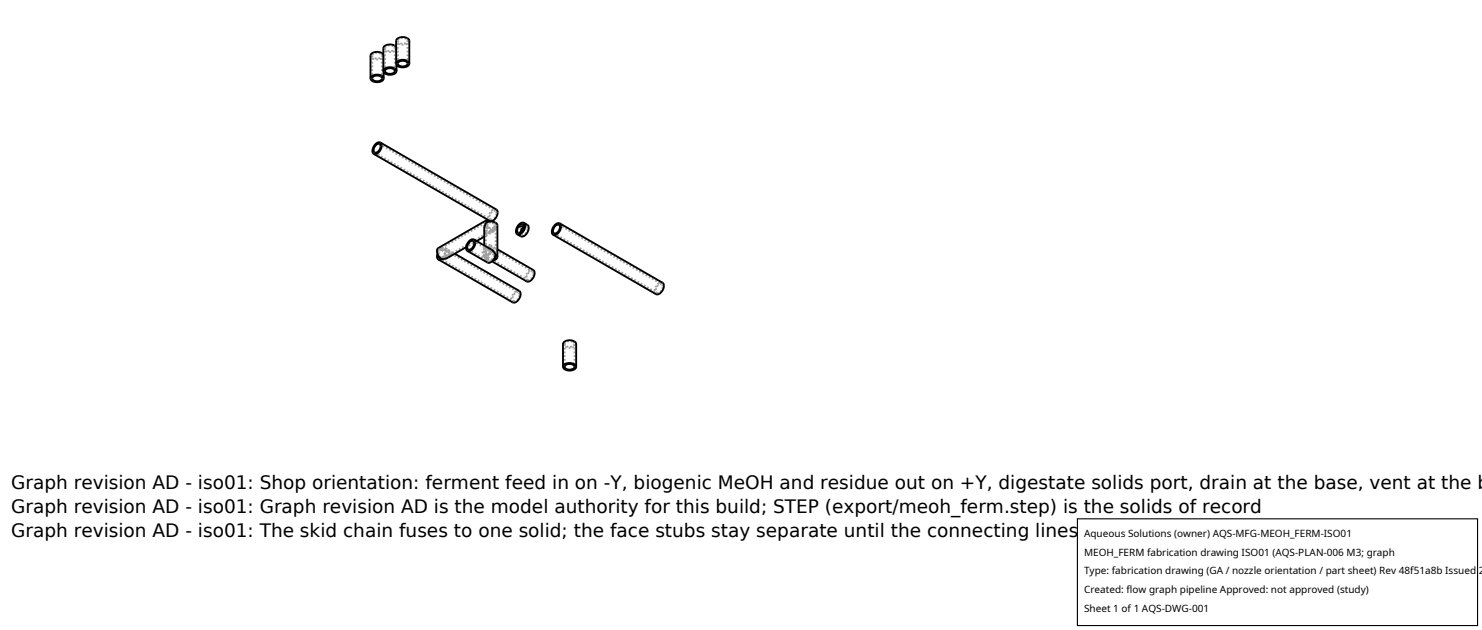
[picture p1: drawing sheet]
<svg xmlns="http://www.w3.org/2000/svg" width="212mm" height="90mm" viewBox="0 0 212 90" stroke-linecap="round" stroke-linejoin="round" font-family="sans-serif">
<g fill="none" stroke="#a0a0a0" stroke-width=".26" stroke-dasharray=".3 .3" stroke-linecap="butt">
<path d="M52.9 7.9l.3 .4 .6 .2 .7-.1 .3-.5M53.2 7.9l.2 .3 .4 .2 .5-.2 .3-.3M53.2 11.2v-3.3M54.3 7.7l-.3-.1h-.4l-.3 .1-.1 .2M54.6 7.9l-.3-.2M54.6 11.2v-3.3M54.7 6.9l.3 .4 .7 .1 .6-.1 .3-.4M54.8 7.9l-.1-.1M54.8 10.3v-2.4M55 6.9l.2 .3 .5 .1 .5-.1 .2-.3M55 10.1v-3.2M56.2 6.6l-.4-.1h-.4l-.3 .2-.1 .2"/>
<path d="M56.4 6.9l-.2-.3M56.4 10.1v-3.2M56.6 5.8l.2 .4 .7 .2 .7-.2 .3-.4M56.6 6.9v-.2M56.6 9.3v-2.4M56.8 5.8l.2 .3 .5 .1 .5-.1 .2-.3M56.8 9.1v-3.3M58 5.6l-.4-.2-.4 .1-.3 .1-.1 .2M58.2 5.8l-.2-.2M58.2 9.1v-3.3M53.5 21.8l16.6 9.5M54.2 20.6l16.6 9.5"/>
<path d="M62.7 35.6l-.1 .3v.3l.5 .6M62.7 36.8l10.6 6.2M62.9 36.9l.2-.1M63.1 35.5l-.5-.1M63.1 35.5l.9 .2M63.1 35.7l-.4-.1M63.1 35.7l.4-.3M63.1 35.7l.3-.1M63.1 35.7l.7 .1M63.1 36.8h.3M63.1 36.8l.4 .3M63.1 35.7l.4 .2"/>
<path d="M63.1 35.7l-.4 .3-.1 .5M63.1 35.5v.2M63.1 36.8v.2M63.1 35.5l-.4 .3-.2 .4M63.4 35.6l.2 .2-.1 .4-.2 .3-.2 .3M63.4 36.8l.2-.2-.1-.3-.2-.4-.2-.2M63.4 35.6l.4 .2M63.5 35.4l.2 .1M63.5 36.5l-.4 .3M63.5 36.5l.2-.6-.2-.5M63.5 37.1v-.1M63.5 37.1l.2-.1"/>
<path d="M63.5 37l.2-.4-.2-.7M63.7 35.5l.5 .5v.3l-.2 .2M63.7 37l.4-.4 .1-.3M63.7 37h-.2M63.8 35.8l.3 .4M63.8 36.6l-.7 .2M63.8 36.6l-.4 .2M64 36.5h-.5M64 36l-.5-.1M64 36l10 5.8M64 35.7l.3 .2 .1 .3M64 35.7l1 .5"/>
<path d="M64.1 36.2l-.3 .4M64.2 36.3l-.2-.3M64.4 36.2l-.1 .3-.3 .3M66.9 35.6l2.9 1.7M67.6 34.4l2.3 1.3M68.1 34.4l-1.5 .9M69.1 36.6l.3 .1 .4-.3 .3-.4 .1-.6M69.1 36.6l1.2 .7M69.2 36.1v-.3l.2-.3M69.2 32.2l.3 .4 .6 .1M69.2 32.3l.1 .7 .3 .2 .3-.1M69.2 36.5v.2"/>
<path d="M69.2 36.1v-1M69.2 32.3v-.1M69.2 36.7v-.2M69.2 32.1v.1M69.2 32.1v.2M69.2 36.7l.4 .3M69.2 36.4h.3l.3-.2 .3-.7M69.2 36.4l6.1 3.6M69.4 36l.2 .4M69.4 32.8l.1 .3 .2 .2 .7-.2M69.4 32.6l.2-.7M69.4 32.2l.1 .2 .4 .1h.7"/>
<path d="M69.4 36.3l.2-.5M69.4 36.7l.2 .3M69.4 36v-3.2M69.4 32.6v-.4M69.4 36.7v-.4M69.4 33.3l-.2-.2v-.4M69.4 37.1l.5 .1h.5M69.4 37.1l-.2-1M69.4 35.5h.3l.4 .1M69.4 31.8l.2 .1M69.4 37.1l.2 .4M69.6 37l.5 .1 .5-.1"/>
<path d="M69.6 37v-.6M69.6 32.4v-.5M69.6 32.4l-.2 .4M69.6 32.4l.5 .5 .5 .1M69.6 31.9l.1 .4 .2 .3 .3 .2h.3M69.6 33l-.2-.4M69.6 31.9l-.2 .3M69.6 31.9l-.4 .2M69.6 37l-.2-.7M69.6 35.8l.5 .1M69.6 37l.2 .3M69.6 37l-.2 .1"/>
<path d="M69.6 31.7v.2M69.8 37.3h.2l.3-.2 .2-.3 .1-.4M69.8 31.6l-7.1 4M69.9 33.1l.2-.4M69.9 35.7h-.3l-.3 .1-.1 .7M69.9 33.1l-5.9 3.4M69.9 35.2l-.4 .1-.3 .3-.1 .5 .1 .3M69.9 35.2l6.1 3.6M70 35l-.4 .1-.5 .5-.2 .6 .2 .4M70 35l1 .6M70.1 35.5l-.2-.3M70.1 31.3h.2l.3-.1 .2-.4 .1-.4"/>
<path d="M70.1 31.6l-.2-.1M70.1 33.3l-.4 .1-.3-.1M70.1 31.4h-.5M70.1 33h-.5M70.1 35.9l.5 .5M70.1 33.3l-.9 .5M70.1 35.9l.4 .2M70.1 36.1l-.6 .2-.3 .4M70.1 36.1l-.2-.4M70.2 35.4l-.2-.4M70.3 31.6l-.2-.2M70.4 35.8l-.7-.2-.2 .1-.1 .3"/>
<path d="M70.4 33.1l.2-.1M70.4 35.8l.2 .1M70.5 32.8l.1-.3M70.5 36.1h-.3l-.3 .2-.3 .7M70.5 32.8l-.4 .2M70.6 35.9h-.5l-.5 .5M70.6 33l-.2 .1M70.6 32.5l.2 .1M70.6 32.5l.2-.3M70.6 31.9l-.4-.1-.6 .1M70.6 35.9v.5M70.6 35.9l-.2-.1"/>
<path d="M70.6 33v-.5M70.6 32.5l-.5 .5M70.6 32.5l-.5 .2M70.6 32.5l-.1-.5-.4-.4M70.6 36.4l-.1-.3M70.6 36.4l-.7-.1-.4 .2-.1 .2M70.6 36.4l-.5-.3M70.7 36.5l-.1-.1M70.8 30.1l-.4 .1-.3 .3-.2 .5 .2 .3M70.8 32.6l-.1-.5-.3-.4M70.8 32.6l-.7 .7M70.8 32.6l.2-.4"/>
<path d="M70.8 36.3l-.2 .1M70.8 32.2l-.2-.3M70.8 36.7v-4.5M70.9 29.9l-.5 .1-.5 .5-.1 .6 .1 .4M70.9 30.4l-.1-.3M74 33.2l.5 .3M74.4 33.2l.1 .3M74.5 33.5h.3l.2-.1 .3-.4v-.4M74.7 32l.5 .3M75.2 32.3l-.4 .1M75.3 32.1l-.4 .1-.5 .5-.2 .6 .2 .4M75.3 32.6l-.1-.3"/>
<path d="M75.3 40h.3l.3-.2 .2-.4 .1-.3M76 38.8h-.3l-.3 .4-.2 .4 .1 .4M76.2 38.6h-.5l-.5 .5-.2 .6 .2 .5M76.2 39.1l-.2-.3M79.1 33.3l14.7 8.5M79.8 32.1l14.7 8.5M73.3 43h.3l.3-.2 .2-.4 .1-.3M74 41.8h-.3l-.3 .3-.2 .5 .1 .4M74.2 41.5l-.5 .1-.5 .5-.2 .6 .2 .5M74.2 42.1l-.2-.3M80.7 49.1l.1-.2 .3-.1 .4-.1 .3 .1M80.7 49.1v3.3"/>
<path d="M81.8 48.8l.2 .3M82 49.1l-.1 .3-.5 .1-.5-.1-.2-.3M82 49.1v3.3M82.3 49.1l-.3 .4-.6 .2-.7-.2-.3-.4M93.8 41.8h.3l.3-.2 .3-.7M94.5 40.6h-.3l-.4 .4-.1 .4 .1 .4M94.6 40.4h-.5l-.4 .5-.2 .7 .2 .4M94.7 40.9l-.2-.3"/>
</g>
<g fill="none" stroke="#000" stroke-width=".26">
<path d="M52.9 11.2l.3-.4 .6-.1 .7 .1 .3 .4M52.9 11.2l.3 .4 .6 .1 .7-.1 .3-.4M53.3 11l.3-.2h.5l.3 .2 .2 .2-.4 .3-.6 .1-.4-.3zM54.7 7.8l-.3-.3-.6-.1-.5 .1-.3 .3-.1 3.4M54.7 10.1l.3-.3 .7-.2 .7 .2 .2 .3M54.7 10.1l.3 .4 .7 .2 .6-.2 .3-.4M54.8 10.3v.9M55.1 9.9l.3-.1h.5l.4 .1 .1 .3-.4 .3h-.5l-.5-.2zM56.6 6.7l-.4-.3-.6-.1-.5 .2-.3 .2-.1 3.4M56.6 9.1v-3.3l.3-.4 .6-.1 .6 .1 .4 .4v3.3M56.6 9.1l.2-.4 .7-.2 .7 .2 .3 .4M56.6 9.1l.2 .4 .7 .1 .7-.1 .3-.4"/>
<path d="M56.6 9.3v.8M56.9 8.9l.4-.2h.4l.4 .2 .1 .2-.3 .3-.6 .1-.4-.3-.1-.1zM53.4 22l16.5 9.5M53.7 20.8l.4-.3 .2 .2v.2l-.2 .6-.5 .3-.2-.1v-.3zM54.3 20.4l16.6 9.5 .2 .5-.2 .6-.5 .5h-.5M54.3 20.4l.2 .4-.2 .6-.5 .5-.4 .1M54.3 20.4h-.4l-.5 .5-.2 .6 .2 .5M62.5 36.2l-.1 .5 .2 .3M62.6 36.5l.1 .3 .2 .1M63.1 37h-.5M65 36.2l9.2 5.4 .1 .2 .1 .3-.3 .7-.4 .3-.5 .1-10.6-6.2M66.6 35.3l-2.6 1.5-.9 .2"/>
<path d="M66.8 35.8l3 1.7h.3l.3-.4 .3-.4 .1-.4M67.1 34.6l.5-.2 .1 .4-.2 .6-.5 .3-.2-.2-.1-.2zM67.7 34.2l2.5 1.4 .6 .7M67.7 34.2l.2 .5-.2 .6-.5 .5h-.4M67.7 34.2h-.5l-.4 .5-.2 .7 .2 .4M69.2 33.8l-1.1 .6M69.4 31.8l.2-.4-7 4-.2 .3 .1 .5 .2 .5 .4 .3M69.4 31.8l-.2 .8v2.5M69.4 31.8l.5-.2h.5l.4 .2 .2 .3v4.6M69.9 31.5l-.3 .2M70.1 31.6h.1M70.3 31.6l.1 .1"/>
<path d="M70.7 36.5l.1 .3-.2 .2M70.8 36.3l.2 .4M71 36.7l-.1 .3-.5 .2M71 35.6l5.2 3 .2 .3-.2 .6-.4 .6-.5 .1-5-2.9M74.7 32.4l-.2 .4-.1 .4M74.7 32.4v-.1h-.1l-.6 .2M74.8 31.8l.6 .3 .1 .2v.5l-.2 .4-.3 .4-.4 .2-.7-.3M74.8 31.8l.2 .4-.2 .7-.4 .5-.5 .1M74.8 31.8l-.4 .1-.5 .5-.2 .6 .2 .5M74.8 32.4h-.1M74.8 32.4l-.2 .5-.4 .4-.2-.1-.1-.1 .1-.6M74.8 32.4v-.3l-.3-.1-.3 .1-.2 .4"/>
<path d="M79.3 32.3l.5-.2 .1 .1 .1 .2-.3 .7-.5 .2-.2-.1v-.3zM79.9 31.9l14.8 8.5 .1 .4-.2 .7-.4 .4-.5 .1-14.7-8.5M79.9 31.9l.2 .4-.1 .7-.5 .5h-.5M79.9 31.9l-.4 .1-.5 .5-.2 .6 .2 .4M80.4 52.4l.3-.4 .6-.2 .7 .2 .3 .4M80.4 52.4l.3 .4 .6 .1 .7-.1 .3-.4M80.4 52.4v-3.3l.3-.4 .6-.1 .7 .1 .3 .3v3.4M80.8 52.2l.3-.2h.5l.3 .2 .1 .2-.3 .3-.6 .1-.4-.3v-.2z"/>
</g>
<path d="M153.9 74.1h57.1v15.2h-57.1z" fill="#fff" stroke="#000" stroke-width=".16"/>
<g font-size="2.6">
<text x="1.6" y="69.8">Graph revision AD - iso01: Shop orientation: ferment feed in on -Y, biogenic MeOH and residue out on +Y, digestate solids port, drain at the base, vent at the b</text>
<text x="1.6" y="73.3">Graph revision AD - iso01: Graph revision AD is the model authority for this build; STEP (export/meoh_ferm.step) is the solids of record</text>
<text x="1.6" y="76.7">Graph revision AD - iso01: The skid chain fuses to one solid; the face stubs stay separate until the connecting lines make their joints (check.solids_note)</text>
</g>
<g font-size="1.4">
<text x="154.8" y="76.6">Aqueous Solutions (owner) AQS-MFG-MEOH_FERM-ISO01</text>
<text x="154.8" y="79.3">MEOH_FERM fabrication drawing ISO01 (AQS-PLAN-006 M3; graph</text>
<text x="154.8" y="82">Type: fabrication drawing (GA / nozzle orientation / part sheet) Rev 48f51a8b Issued 2</text>
<text x="154.8" y="84.7">Created: flow graph pipeline Approved: not approved (study)</text>
<text x="154.8" y="87.4">Sheet 1 of 1 AQS-DWG-001</text>
</g>
</svg>
